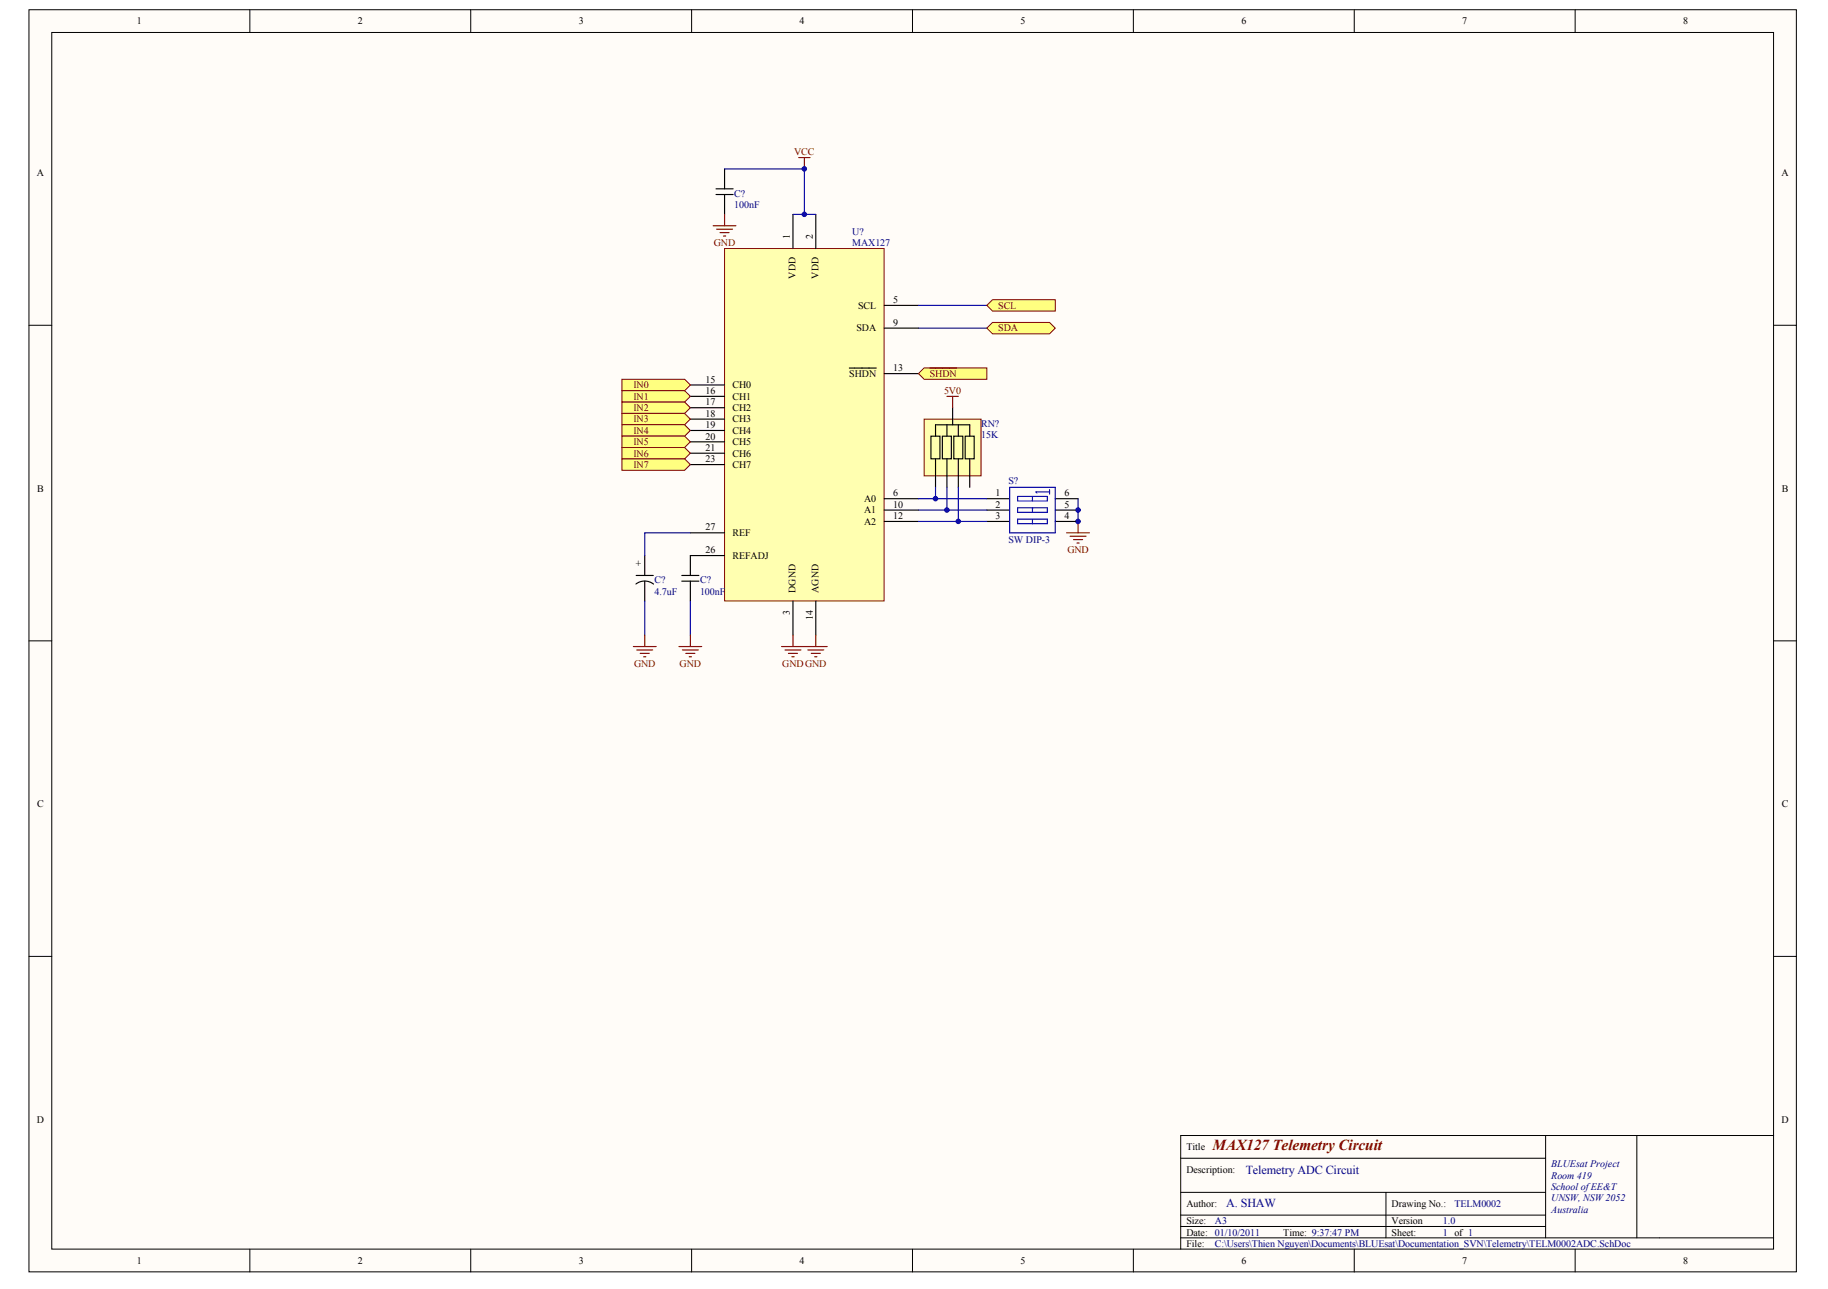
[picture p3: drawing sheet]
<svg xmlns="http://www.w3.org/2000/svg" width="287mm" height="202mm" viewBox="0 0 287 202" stroke-linecap="round" stroke-linejoin="round" font-family="sans-serif">
<g fill="#fffcf8" stroke="#000" stroke-width=".16">
<path d="M4.5 1.5h277.3v198h-277.3z"/>
<path d="M8.1 5.1h270.2v190.8h-270.2z"/>
</g>
<g fill="none" stroke="#000" stroke-width=".16">
<path d="M39.2 1.5v3.6M73.9 1.5v3.6M108.5 1.5v3.6M143.2 1.5v3.6M177.8 1.5v3.6M212.5 1.5v3.6M247.1 1.5v3.6M4.5 51h3.6M278.3 51h3.6M4.5 100.5h3.6M278.3 100.5h3.6M4.5 150h3.6"/>
<path d="M278.3 150h3.6M242.5 178.1v16M260.4 178.1h-75.2v17.8M278.3 178.1h-21.5v16M39.2 195.9v3.6M73.9 195.9v3.6M108.5 195.9v3.6M143.2 195.9v3.6M177.8 195.9v3.6M185.2 187h57.3M185.2 194.1h93.1M185.2 190.6h57.3"/>
<path d="M185.2 192.3h57.3M185.2 181.6h57.3M212.5 195.9v3.6M217.5 187v7.1M247.1 195.9v3.6"/>
</g>
<path d="M113.7 39h25v55.2h-25z" fill="#ffffb0" stroke="#800000" stroke-width=".16"/>
<g fill="none" stroke="#000" stroke-width=".18">
<path d="M124.4 33.6v5.4M128 33.6v5.4M133.3 57.7h4.2M138.7 47.9h5.4M138.7 51.5h5.4M138.7 58.6h5.4M108.3 60.4h5.4M108.3 62.2h5.4M108.3 63.9h5.4M108.3 65.7h5.4M108.3 67.5h5.4M108.3 69.3h5.4"/>
<path d="M108.3 71.1h5.4M108.3 72.9h5.4M138.7 78.2h5.4M138.7 80h5.4M108.3 87.1h5.4M108.3 83.6h5.4M124.4 94.3v5.3M128 94.3v5.3M138.7 81.8h5.4"/>
</g>
<g fill="#ffff80" stroke="#800000" stroke-width=".16">
<path d="M97.6 59.5h9.8l.9 .9-.9 .9h-9.8z" fill-rule="evenodd"/>
<path d="M97.6 61.3h9.8l.9 .9-.9 .8h-9.8z" fill-rule="evenodd"/>
<path d="M97.6 63h9.8l.9 .9-.9 .9h-9.8z" fill-rule="evenodd"/>
<path d="M97.6 64.8h9.8l.9 .9-.9 .9h-9.8z" fill-rule="evenodd"/>
<path d="M97.6 66.6h9.8l.9 .9-.9 .9h-9.8z" fill-rule="evenodd"/>
<path d="M97.6 68.4h9.8l.9 .9-.9 .9h-9.8z" fill-rule="evenodd"/>
<path d="M97.6 70.2h9.8l.9 .9-.9 .9h-9.8z" fill-rule="evenodd"/>
<path d="M97.6 72h9.8l.9 .9-.9 .8h-9.8z" fill-rule="evenodd"/>
</g>
<g fill="none" stroke="#000" stroke-width=".18">
<path d="M154.8 78.2h3.6M154.8 80h3.6M165.6 78.2h3.5M165.6 80h3.5M99.8 91.6a2.25 2.25 0 0 1 2.7 0M99.8 90.2h2.7M101.2 87.1v3.1M101.2 91.1v3.2M107 90.2h2.7M107 91.1h2.7M108.3 87.1v3.1M108.3 91.1v3.2"/>
<path d="M154.8 81.8h3.6M165.6 81.8h3.5"/>
</g>
<path d="M169.1 78.2v3.6M101.2 94.3v5.3M108.3 83.6h-7.1v3.5M108.3 94.3v5.3" fill="none" stroke="#000080" stroke-width=".18"/>
<g fill="none" stroke="#800000" stroke-width=".18">
<path d="M101.2 99.6v1.8M108.3 99.6v1.8M124.4 99.6v1.8M128 99.6v1.8M167.4 83.6h3.5M167.9 84.1h2.5M168.4 84.6h1.5M169 85.2h.3M169.1 81.8v1.8M99.4 101.4h3.5M99.9 101.9h2.5M100.4 102.5h1.5"/>
<path d="M101 103h.3M106.5 101.4h3.6M107.1 101.9h2.5M107.6 102.5h1.4M108.1 103h.4M122.6 101.4h7.2M123.2 101.9h2.5M123.7 102.5h1.4M124.2 103h.4M126.7 101.9h2.5M127.3 102.5h1.4M127.8 103h.4"/>
</g>
<path d="M158.4 76.4h7.2v7.2h-7.2zM159.7 77.9h4.6v.7h-4.6zM159.7 79.6h4.6v.7h-4.6zM162 77.9v.7M162 79.6v.7M164.7 77.1h-2.2l.2 .2M164.7 76.8v.7M159.7 81.4h4.6v.7h-4.6zM162 81.4v.7" fill="none" stroke="#00f" stroke-width=".18"/>
<path d="M145 65.7h8.9v8.9h-8.9z" fill="#ffffb0" stroke="#800000" stroke-width=".16"/>
<path d="M146.1 68.4h1.4v3.5h-1.4zM146.8 68.4v-1.8h5.3v1.8M146.8 72v4.4M147.9 68.4h1.4v3.5h-1.4zM148.6 66.6v1.8M148.6 72v4.4M149.5 63.9v2.7M149.6 68.4h1.5v3.5h-1.5zM150.4 66.6v1.8M150.4 72v4.4M151.4 68.4h1.4v3.5h-1.4zM152.1 72v4.4" fill="none" stroke="#000" stroke-width=".18"/>
<path d="M146.8 76.4v1.8h-2.7M146.8 78.2h8M148.6 76.4v3.6h-4.5M148.6 80h6.2M150.4 76.4v5.4h-6.3M150.4 81.8h4.4" fill="none" stroke="#000080" stroke-width=".18"/>
<path d="M148.6 62.2h1.8M149.5 62.2v1.7" fill="none" stroke="#800000" stroke-width=".18"/>
<path d="M144.1 58.6l.9-.9h9.8v1.8h-9.8z" fill-rule="evenodd" fill="#ffff80" stroke="#800000" stroke-width=".16"/>
<path d="M111.9 35.4h3.6M112.4 35.9h2.5M113 36.5h1.4M113.5 37h.4M113.7 33.6v1.8M125.3 24.7h1.8M126.2 24.7v1.8M145.9 57.7h4.2" fill="none" stroke="#800000" stroke-width=".18"/>
<path d="M113.7 26.5h12.5v7.1M124.4 33.6h3.6M144.1 47.9h10.7M144.1 51.5h10.7" fill="none" stroke="#000080" stroke-width=".18"/>
<path d="M112.3 29.6h2.7M112.3 30.5h2.7M113.7 26.5v3.1M113.7 30.5v3.1" fill="none" stroke="#000" stroke-width=".18"/>
<g fill="#ffff80" stroke="#800000" stroke-width=".16">
<path d="M154.8 47.9l.9-.9h9.9v1.8h-9.9z" fill-rule="evenodd"/>
<path d="M154.8 51.5l.9-.9h9l.9 .9-.9 .8h-9z" fill-rule="evenodd"/>
</g>
<g fill="#000080" stroke="#000080" stroke-width=".16">
<circle cx="126.2" cy="33.6" r=".35"/>
<circle cx="126.2" cy="26.5" r=".35"/>
<circle cx="146.8" cy="78.2" r=".35"/>
<circle cx="148.6" cy="80" r=".35"/>
<circle cx="150.4" cy="81.8" r=".35"/>
<circle cx="169.1" cy="81.8" r=".35"/>
<circle cx="169.1" cy="80" r=".35"/>
</g>
<text font-size="2.4" fill="#800000" x="190.3" y="180.4">MAX127 Telemetry Circuit</text>
<g font-size="1.9" fill="#000080">
<text x="195.4" y="184.1">Telemetry ADC Circuit</text>
<text x="192.4" y="189.2">A. SHAW</text>
</g>
<g font-size="1.6">
<text x="21.5" y="3.8">1</text>
<text x="56.1" y="3.8">2</text>
<text x="90.8" y="3.8">3</text>
<text x="125.5" y="3.8">4</text>
<text x="160.1" y="3.8">5</text>
<text x="194.8" y="3.8">6</text>
<text x="229.4" y="3.8">7</text>
<text x="264.1" y="3.8">8</text>
<text x="5.8" y="27.7">A</text>
<text x="279.5" y="27.7">A</text>
<text x="123.9" y="37.5" transform="rotate(-90 123.9 37.5)">1</text>
<text x="127.5" y="37.5" transform="rotate(-90 127.5 37.5)">2</text>
<text x="124.8" y="43.7" transform="rotate(-90 124.8 43.7)">VDD</text>
<text x="128.4" y="43.7" transform="rotate(-90 128.4 43.7)">VDD</text>
<text x="140.2" y="47.5">5</text>
<text x="134.4" y="52">SDA</text>
<text x="134.6" y="48.4">SCL</text>
<text x="140.2" y="51.1">9</text>
<text x="133.3" y="59.1">SHDN</text>
<text x="140.2" y="58.2">13</text>
<text x="110.7" y="60">15</text>
<text x="110.7" y="61.8">16</text>
<text x="110.7" y="63.6">17</text>
<text x="110.7" y="65.4">18</text>
<text x="114.9" y="60.9">CH0</text>
<text x="114.9" y="62.7">CH1</text>
<text x="114.9" y="64.5">CH2</text>
<text x="110.7" y="67.1">19</text>
<text x="110.7" y="68.9">20</text>
<text x="110.7" y="70.7">21</text>
<text x="114.9" y="66.2">CH3</text>
<text x="114.9" y="68">CH4</text>
<text x="114.9" y="69.8">CH5</text>
<text x="114.9" y="71.6">CH6</text>
<text x="5.8" y="77.1">B</text>
<text x="110.7" y="72.5">23</text>
<text x="114.9" y="73.4">CH7</text>
<text x="140.2" y="77.8">6</text>
<text x="156.2" y="77.8">1</text>
<text x="167" y="77.8">6</text>
<text x="279.6" y="77.1">B</text>
<text x="110.7" y="83.2">27</text>
<text x="135.6" y="78.7">A0</text>
<text x="135.6" y="80.5">A1</text>
<text x="135.6" y="82.3">A2</text>
<text x="140.2" y="79.6">10</text>
<text x="140.2" y="81.4">12</text>
<text x="156.2" y="79.6">2</text>
<text x="156.2" y="81.4">3</text>
<text x="167" y="79.6">5</text>
<text x="167" y="81.4">4</text>
<text x="100.7" y="88.8" transform="rotate(-90 100.7 88.8)">+</text>
<text x="110.7" y="86.8">26</text>
<text x="114.9" y="87.6">REFADJ</text>
<text x="114.9" y="84.1">REF</text>
<text x="124.8" y="93" transform="rotate(-90 124.8 93)">DGND</text>
<text x="128.4" y="93" transform="rotate(-90 128.4 93)">AGND</text>
<text x="123.9" y="96.5" transform="rotate(-90 123.9 96.5)">3</text>
<text x="127.5" y="97.3" transform="rotate(-90 127.5 97.3)">14</text>
<text x="5.8" y="126.6">C</text>
<text x="279.6" y="126.6">C</text>
<text x="5.8" y="176.1">D</text>
<text x="279.5" y="176.1">D</text>
<text x="186.1" y="180.4">Title</text>
<text x="186.1" y="183.9">Description:</text>
<text x="186.1" y="192">Size:</text>
<text x="186.1" y="189.3">Author:</text>
<text x="218.3" y="192">Version</text>
<text x="218.3" y="189.3">Drawing No.:</text>
<text x="186.1" y="193.8">Date:</text>
<text x="186.1" y="195.5">File:</text>
<text x="201.4" y="193.8">Time: 9:37:47 PM</text>
<text x="218.3" y="193.8">Sheet:</text>
<text x="21.5" y="198.2">1</text>
<text x="56.1" y="198.2">2</text>
<text x="90.8" y="198.2">3</text>
<text x="125.5" y="198.2">4</text>
<text x="160.1" y="198.2">5</text>
<text x="194.8" y="198.2">6</text>
<text x="229.4" y="198.2">7</text>
<text x="264.1" y="198.2">8</text>
</g>
<g font-size="1.6" fill="#800000">
<text x="124.6" y="24.3">VCC</text>
<text x="112" y="38.6">GND</text>
<text x="156.6" y="48.4">SCL</text>
<text x="156.6" y="52">SDA</text>
<text x="145.9" y="59.1">SHDN</text>
<text x="99.4" y="60.9">IN0</text>
<text x="99.4" y="62.7">IN1</text>
<text x="99.4" y="64.5">IN2</text>
<text x="148.1" y="61.8">5V0</text>
<text x="99.4" y="66.2">IN3</text>
<text x="99.4" y="68">IN4</text>
<text x="99.4" y="69.8">IN5</text>
<text x="99.4" y="71.6">IN6</text>
<text x="99.4" y="73.4">IN7</text>
<text x="167.5" y="86.7">GND</text>
<text x="99.5" y="104.6">GND</text>
<text x="106.6" y="104.6">GND</text>
<text x="122.7" y="104.6">GNDGND</text>
</g>
<g font-size="1.6" fill="#000080">
<text x="115.2" y="32.6">100nF</text>
<text x="115.2" y="30.9">C?</text>
<text x="133.7" y="36.8">U?</text>
<text x="133.7" y="38.6">MAX127</text>
<text x="153.9" y="68.7">15K</text>
<text x="153.9" y="67">RN?</text>
<text x="158.2" y="75.9">S?</text>
<text x="158.2" y="85.2">SW DIP-3</text>
<text x="102.7" y="93.3">4.7uF</text>
<text x="102.7" y="91.5">C?</text>
<text x="109.8" y="93.3">100nF</text>
<text x="109.8" y="91.5">C?</text>
<text x="243.4" y="183.1">BLUEsat Project</text>
<text x="243.4" y="184.8">Room 419</text>
<text x="190.6" y="192">A3</text>
<text x="226.4" y="192">1.0</text>
<text x="228.2" y="189.3">TELM0002</text>
<text x="243.4" y="186.6">School of EE&amp;T</text>
<text x="243.4" y="188.4">UNSW, NSW2052</text>
<text x="243.4" y="190.2">Australia</text>
<text x="190.6" y="193.8">01/10/2011</text>
<text x="190.6" y="195.5">C:\Users\Thien Nguyen\Documents\BLUEsat\Documentation_SVN\Telemetry\TELM0002ADC.SchDoc</text>
<text x="226.4" y="193.8">1 of 1</text>
</g>
</svg>
